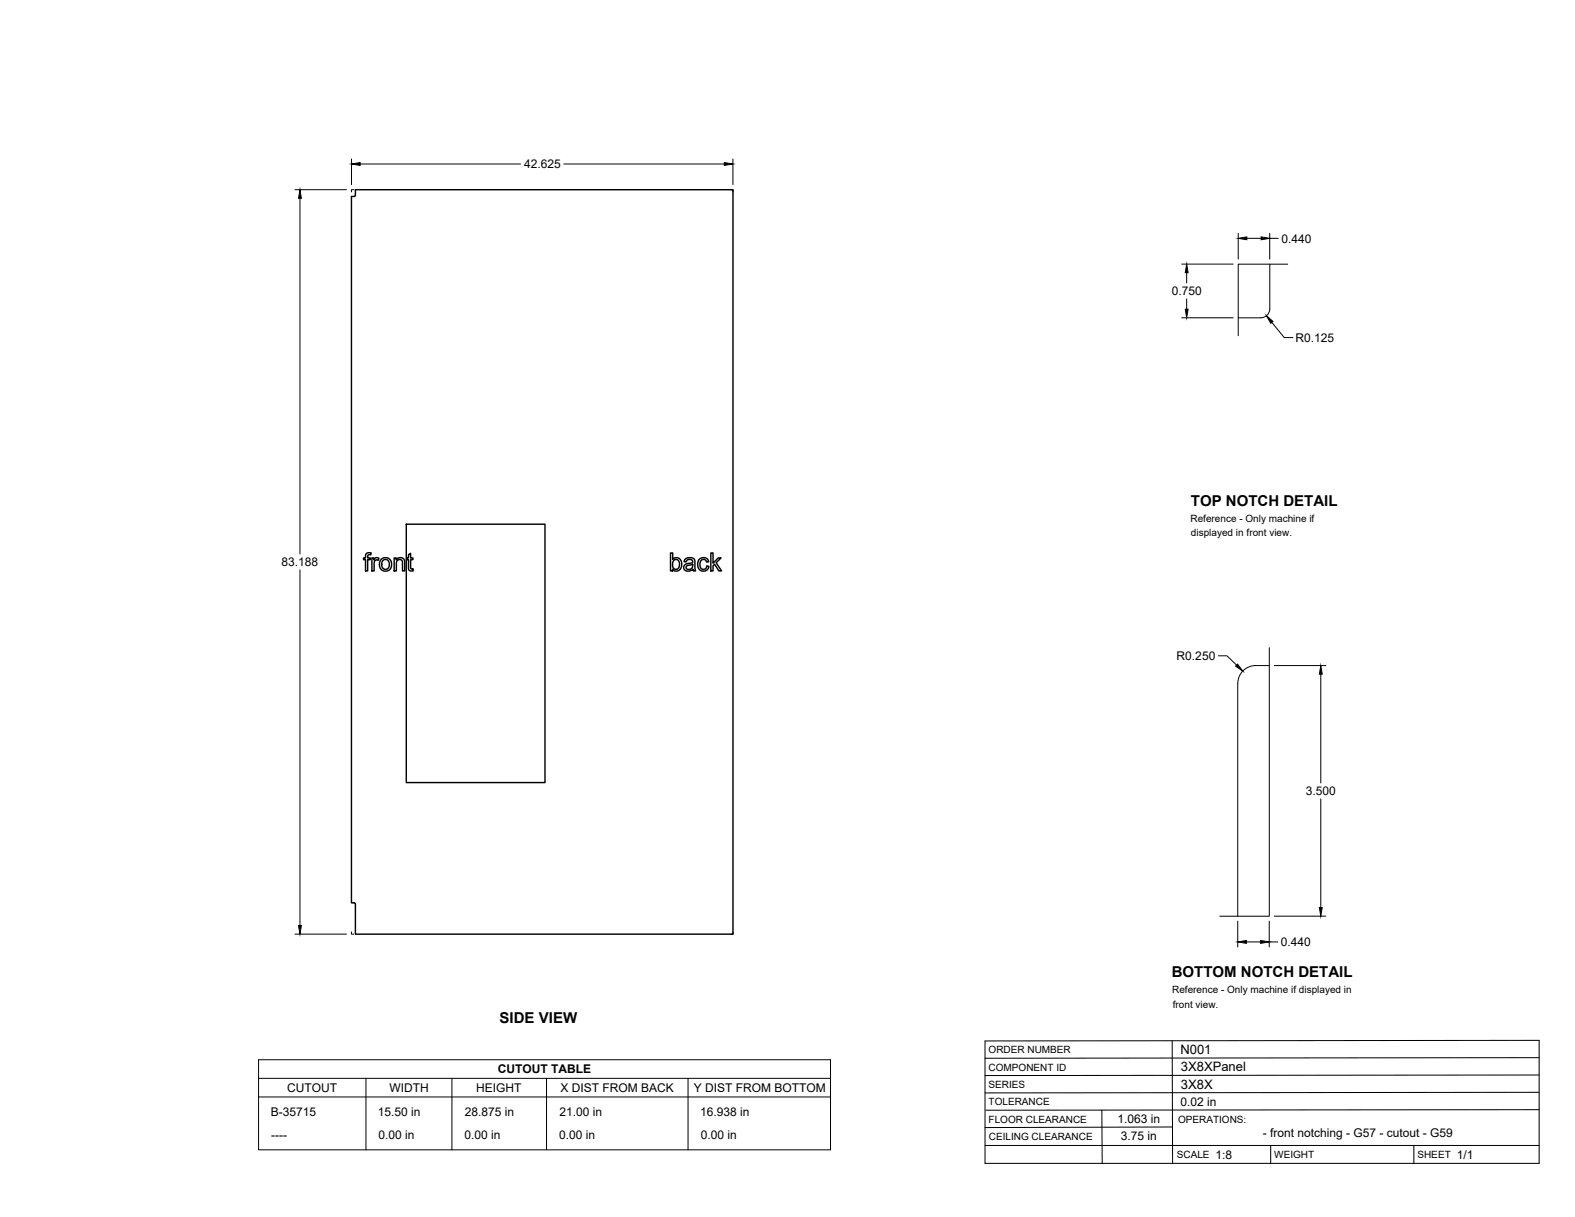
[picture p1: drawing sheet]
<svg xmlns="http://www.w3.org/2000/svg" width="559mm" height="432mm" viewBox="0 0 559 432" stroke-linecap="round" stroke-linejoin="round" font-family="sans-serif">
<!-- layer: Visible -->
<g fill="none" stroke="#000" stroke-width=".51">
<path d="M126.1 67.3h134v264.1h-134v-10.7l-.2-.3-1.2-.1v-250.6l1.3-.2zM129.9 196.5l.7-.4 1.1 .1-.1 .7a.73 .73 0 0 0-.8-.1 .73 .73 0 0 0-.3 .7v.5h.9v.6h-.9v4h-.8v-4h-.7v-.6h.7zM132 198h.7v.6a1.12 1.12 0 0 1 1.8-.5l-.3 .7-.5-.1a1.1 1.1 0 0 0-1 1.5v2.4h-.7zM135.3 198.4l1-.5a2.33 2.33 0 0 1 2.6 2.9 2.33 2.33 0 0 1-3.7 1.2l-.5-1.3a2.56 2.56 0 0 1 .6-2.3zM135.8 198.9l1.3-.4 .9 .8 .1 1.4-.7 1.1-.9 .2-.9-.7-.2-1.2zM139.8 198h.7v.6a1.65 1.65 0 0 1 2-.7 1.65 1.65 0 0 1 1.1 1.8v2.9h-.8l-.1-3.7-.8-.4-.9 .3-.4 .9v2.9h-.8zM144.1 186h49.3v91.7h-49.3zM144.9 196.8l.8-.5v1.7h.8v.6h-.8v3.1l.8 .2 .1 .6-.6 .1a1.02 1.02 0 0 1-1.1-1.4v-2.6h-.5v-.6h.5zM237.9 196.2h.8v2.3a1.92 1.92 0 0 1 2.3-.3 1.92 1.92 0 0 1 .9 2.2l-.3 1.2a1.74 1.74 0 0 1-3 .4v.6h-.7zM239 198.9l.7-.4 1 .4 .4 1.2-.2 1.2a1.2 1.2 0 0 1-1.5 .6 1.2 1.2 0 0 1-.8-1.4zM243 198.5l.7-.5 1.1-.2 1.5 .5 .5 4.3h-.8l-.2-.6a1.76 1.76 0 0 1-1.9 .7 1.76 1.76 0 0 1-1.3-1.6l.6-.9 1.7-.4a.68 .68 0 0 0 .8-.6 .68 .68 0 0 0-.8-.7 1.11 1.11 0 0 0-1.4 .9l-.8-.1zM248.1 198.5a1.95 1.95 0 0 1 1.9-.7 1.95 1.95 0 0 1 1.5 1.5l-.8 .1a1.26 1.26 0 0 0-1.6-.8 1.26 1.26 0 0 0-.8 1.7l.2 1.1 .7 .5a1.14 1.14 0 0 0 1.6-1l.7 .1-.3 .9a2.06 2.06 0 0 1-2.5 .6 2.06 2.06 0 0 1-1.2-2.2z"/>
<path d="M252.2 196.2h.8v3.6l1.8-1.8h1l-1.7 1.7 1.9 2.9h-.9l-1.6-2.4-.5 .5v1.9h-.8zM243.6 200.8l1.4-.3a.42 .42 0 0 1 .5-.2 .42 .42 0 0 1 .2 .5 1.22 1.22 0 0 1-1 1.2 1.22 1.22 0 0 1-1.3-.8z"/>
</g>
<!-- layer: Reference -->
<path d="M125.5 67.3h-.8v.8M259.2 67.3h.9v.8M450.5 93.7v15.9a3.2 3.2 0 0 1-3.2 3.2h-8M456.9 93.7h-17.6v25.4M450.3 236.2a12.8 12.8 0 0 0-7.7 .6 6.4 6.4 0 0 0-3.4 5.7l-.1 82.6M450.3 229.8v95.3h-17.5M124.7 330.6v.8h.8M260.1 330.6v.8h-.9" fill="none" stroke="#000" stroke-width=".35"/>
<!-- layer: Titleblock -->
<path d="M349.5 369.3l196.6-.2v43.7h-196.6zM415.9 369.3l.1 43.5M546.1 375.3l-196.6 .2M390.9 393.9l.2 18.9M416 399.9l-66.5 .2M546.1 393.7l-196.3 .2M546.1 387.6l-196.6 .2M546.1 381.4l-196.6 .2M349.5 406.4h196.6M450.8 406.4v6.4M501.6 406.4v6.4" fill="none" stroke="#000" stroke-width=".36"/>
<!-- layer: Custom Tables -->
<path d="M91.7 376h203v32h-203zM91.7 382.6h203M91.7 389.2h203M129.8 382.6v25.4M160.3 382.6v25.4M193.9 382.6v25.4M244.1 382.6v25.4" fill="none" stroke="#000" stroke-width=".35"/>
<!-- layer: FD_Dimensions -->
<g fill="none" stroke="#000" stroke-width=".35">
<path d="M124.7 56.4v9.1M127.8 58.2h56.9M200 58.2h57M260 56.4v9.1M104.6 67.3h18.3M106.4 70.4v126.2M419.2 93.7h18.3M421 96.8v3.6M439.3 82.8v9.1M442.4 84.6h5M450.5 82.8v9.1M450.5 84.6h3"/>
<path d="M419.2 112.8h18.3M421 106.1v3.6M451.3 114.4l4.4 5.4h3M106.4 202.2v126.2M432.3 232.7h3l3.4 3.3M452.1 236.2h18.3M468.6 239.2v38.6M468.6 283.4v38.6M104.6 331.4h18.3M439.1 326.8v9.2M442.2 334.2h5.1M450.3 326.8v9.2"/>
<path d="M450.3 334.2h3.1M452.1 325.1h18.3"/>
</g>
<g fill="#000" stroke="#000" stroke-width=".35">
<path d="M124.7 58.2l3.1-.5v1zM257 57.7l3 .5-3 .5zM106.4 67.3l.5 3.1h-1zM421 93.7l.5 3.1h-1zM439.3 84.6l3.1-.5v1zM447.4 84.1l3.1 .5-3.1 .5zM420.5 109.7h1l-.5 3.1zM449.3 112l2.4 2.1-.8 .6zM439.1 235.6l1.8 2.5-2.5-1.8zM468.6 236.2l.5 3h-1zM105.9 328.4h1l-.5 3zM439.1 334.2l3.1-.5v1z"/>
<path d="M447.3 333.7l3 .5-3 .5zM468.1 322h1l-.5 3.1z"/>
</g>
<g font-size="5.3">
<text x="422.6" y="179.5">TOP NOTCH DETAIL</text>
<text x="415.8" y="346.8">BOTTOM NOTCH DETAIL</text>
<text x="177.3" y="363.1">SIDE VIEW</text>
</g>
<g font-size="4.6">
<text x="418.8" y="373.8">N001</text>
<text x="419" y="380.1">3X8XPanel</text>
<text x="419" y="386.2">3X8X</text>
</g>
<g font-size="4.3">
<text x="185.9" y="59.7">42.625</text>
<text x="454.6" y="86.1">0.440</text>
<text x="415.7" y="104.7">0.750</text>
<text x="459.6" y="121.3">R0.125</text>
<text x="99.9" y="200.9">83.188</text>
<text x="417.5" y="234.2">R0.250</text>
<text x="463.3" y="282.1">3.500</text>
<text x="454.5" y="335.7">0.440</text>
<text x="176.6" y="380.8">CUTOUT TABLE</text>
<text x="101.9" y="387.4">CUTOUT</text>
<text x="138.2" y="387.4">WIDTH</text>
<text x="169" y="387.4">HEIGHT</text>
<text x="198.9" y="387.4">X DIST FROM BACK</text>
<text x="246.1" y="387.4">Y DIST FROM BOTTOM</text>
<text x="418.8" y="392.4">0.02 in</text>
<text x="96.1" y="396.1">B-35715</text>
<text x="134.1" y="396.1">15.50 in</text>
<text x="164.9" y="396.1">28.875 in</text>
<text x="198.5" y="396.1">21.00 in</text>
<text x="248.4" y="396.1">16.938 in</text>
<text x="396.5" y="398.3">1.063 in</text>
<text x="96.2" y="404">----</text>
<text x="134.3" y="404">0.00 in</text>
<text x="164.8" y="404">0.00 in</text>
<text x="198.4" y="404">0.00 in</text>
<text x="248.6" y="404">0.00 in</text>
<text x="397.7" y="404.3">3.75 in</text>
<text x="448.1" y="403.3">- front notching - G57 - cutout - G59</text>
<text x="431.3" y="411.1">1:8</text>
<text x="516.9" y="411.1">1/1</text>
</g>
<g font-size="3.5">
<text x="422.4" y="185">Reference - Only machine if</text>
<text x="422.6" y="190.2">displayed in front view.</text>
<text x="415.9" y="352.4">Reference - Only machine if displayed in</text>
<text x="416.1" y="357.5">front view.</text>
<text x="350.8" y="373.6">ORDER NUMBER</text>
<text x="350.8" y="379.9">COMPONENT ID</text>
<text x="350.8" y="386.1">SERIES</text>
<text x="350.8" y="392.2">TOLERANCE</text>
<text x="350.8" y="398.4">FLOOR CLEARANCE</text>
<text x="418" y="398.4">OPERATIONS:</text>
<text x="350.8" y="404.4">CEILING CLEARANCE</text>
<text x="417.5" y="410.9">SCALE</text>
<text x="452.1" y="410.9">WEIGHT</text>
<text x="502.9" y="410.9">SHEET</text>
</g>
</svg>
